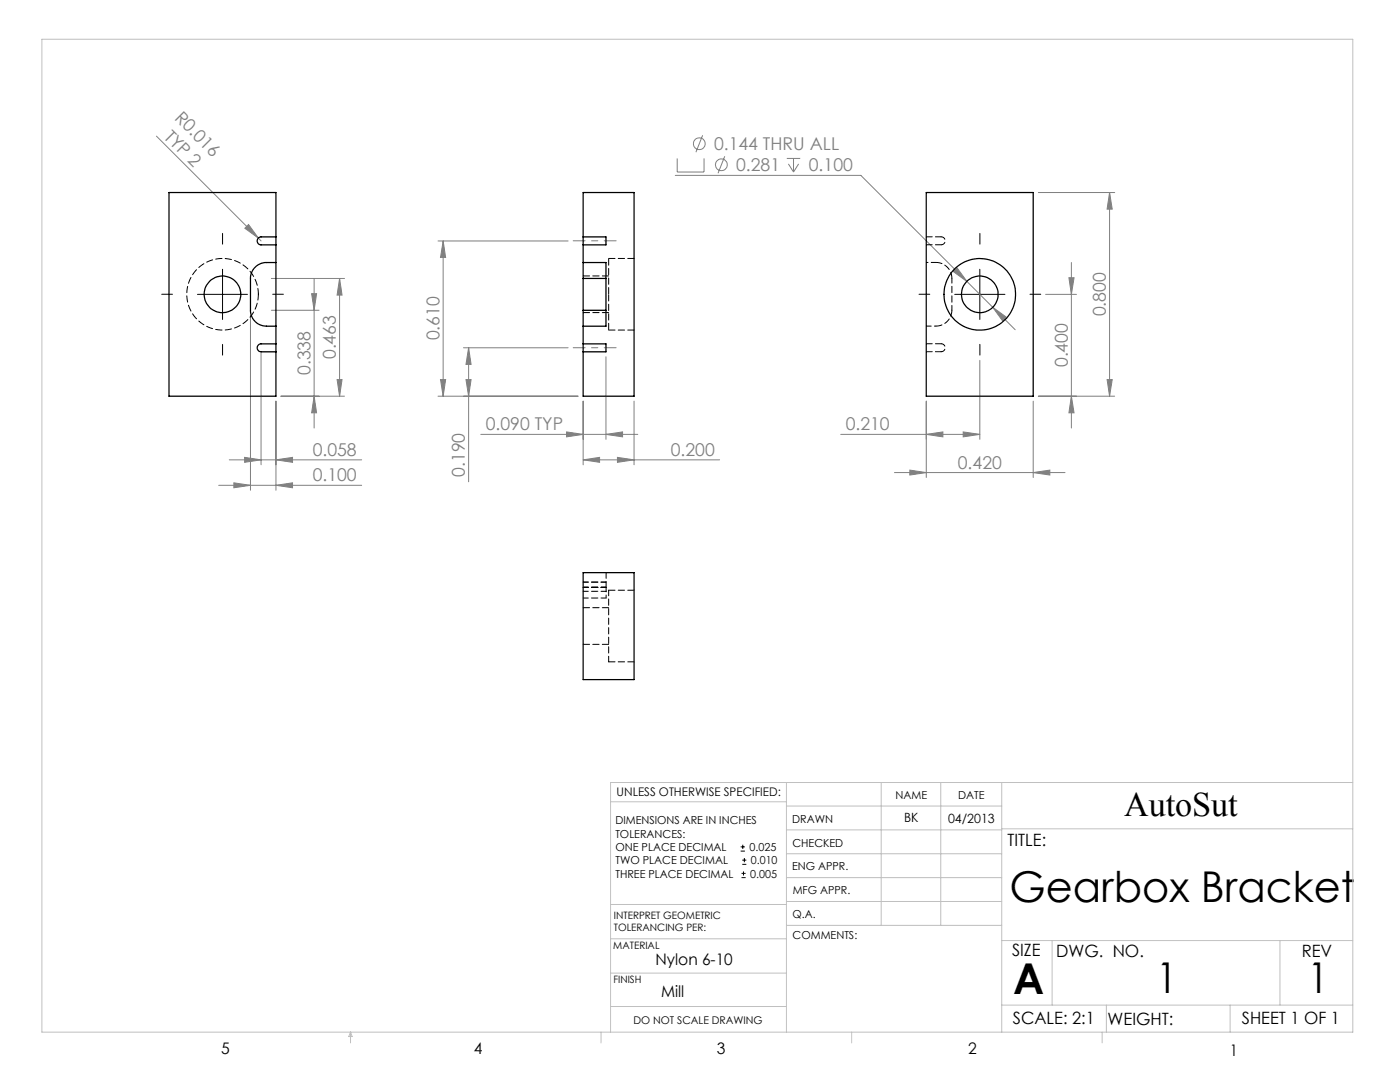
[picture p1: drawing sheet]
<svg xmlns="http://www.w3.org/2000/svg" width="279mm" height="216mm" viewBox="0 0 279 216" stroke-linecap="round" stroke-linejoin="round" font-family="sans-serif">
<g fill="none" stroke="#808080" stroke-width=".2">
<path d="M31.2 27.2l20.4 20.3M134.8 35h37l30.8 30.8M135.1 31.6v2.7h5.4v-2.7M140.2 27l-1.3 3.4M144.6 31.2l-1.3 3.4M157 31.6h2.7M157.3 32.7l1.1 1.6M158.4 31.6v2.7M159.4 32.7l-1 1.6M207.2 38.4h15.3M221.4 38.4l.6 3.3h-1.1zM221.4 38.4v40.7"/>
<path d="M48.9 45.5l.7-.7 2 2.7zM51.6 47.5l.5 .6M54.2 55.6h14.6M62.2 58.6h1l-.5 3.3zM62.7 55.6v29.8M67.8 55.6l.5 3.3h-1zM67.8 55.6v23.5M87.4 48.1h26M88.4 48.1v31M88.4 48.1l.5 3.3h-1zM190.3 54.2l.7-.8 2 2.8zM208.7 58.7h6.1"/>
<path d="M213.3 55.4h1l-.5 3.3zM213.8 52.4v33M50 62.9v34.9M52.1 70.4v22.3M54.2 61.9h9.5M56.1 79.1h12.7M62.7 79.1l.5 3.3h-1zM67.3 75.7h1l-.5 3.4zM87.4 79.1h28M87.9 75.7h1l-.5 3.4zM92.5 69.4h20.9M93 75.7h1l-.5 3.4z"/>
<path d="M93.5 69.4v26.7M93.5 69.4l.5 3.3h-1zM120.9 71.2v16.5M195.5 71.9v15.8M198.1 61.3l2.7 2-.7 .7zM207.2 79.1h15.3M213.8 79.1l.5 3.3h-1zM220.9 75.7h1.1l-.6 3.4zM43.6 96.8h28.6M45.8 91.8h26.4M46.7 96.3l3.3 .5-3.3 .5zM48.8 91.3l3.3 .5-3.3 .5z"/>
<path d="M55.1 91.8l3.3-.5v1zM55.1 96.8l3.3-.5v1zM55.1 80v17.8M96 86.7h31.3M113.1 86.2l3.3 .5-3.3 .5zM116.4 91.8l3.3-.5v1zM116.4 91.8h27.2M116.4 80v12.7M120.9 86.7l3.3-.5v1zM123.2 91.3l3.3 .5-3.3 .5zM126.5 80v12.7M167.8 86.7h27.7"/>
<path d="M178.5 94.3h34M181.6 93.8l3.3 .5-3.3 .5zM184.9 86.7l3.3-.5v1zM184.9 80v15.3M192.2 86.2l3.3 .5-3.3 .5zM206.2 94.3l3.3-.5v1zM206.2 80v15.3"/>
<circle cx="139.5" cy="28.7" r="1.18"/>
<circle cx="144" cy="32.9" r="1.18"/>
</g>
<g fill="none" stroke="#000" stroke-width=".2">
<path d="M39.4 58.7h10M44.4 53.7v10M190.5 58.7h10.1M195.5 53.7v10M147.8 169.8h.9M147.8 169h.9M148 175.1h.8M148 174.3h.8M148.1 172.5h.8M148.1 171.6h.8M148.2 168.6v.8M148.4 173.9v.8"/>
<path d="M148.6 171.2v.8"/>
</g>
<path d="M34.4 58.7h-2.1M44.4 48.7v-2.1M54.4 58.7h2.2M185.6 58.7h-2.2M195.6 48.7v-2.1M205.6 58.7h2.1M44.4 68.7v2.2M195.6 68.7v2.2" fill="none" stroke="#000" stroke-width=".2" stroke-dasharray="15.2 1.3 1.3 1.3"/>
<path d="M123 48h-8.6M123 69.4h-8.6" fill="none" stroke="#808080" stroke-width=".2" stroke-dasharray="15.2 1.3 1.3 1.3" stroke-dashoffset="12.9"/>
<g fill="none" stroke="#c0c0c0" stroke-width=".2">
<path d="M8.4 7.8h261.6v198.2h-261.6zM121.8 160h35.2M157 156.1v49.9M175.9 156.1v28.5M187.7 156.1v28.5M199.9 156.1v49.9M270 156.1h-148.2v49.9M157 170.4h42.9M157 165.6h42.9M157 160.8h42.9M157 175.1h42.9M157 179.9h42.9"/>
<path d="M199.9 165.4h70.1M121.8 194.2h35.2M121.8 187.3h35.2M121.8 180.5h35.2M157 184.6h42.9M199.9 187.7h70.1M210 187.7v12.9M255.4 187.7v12.9M70 206v2.1M70 206l.3 .8h-.7zM119.9 206v2.1M121.8 200.8h35.2"/>
<path d="M170 206v2.1M199.9 200.6h70.1M220 206v2.1M220.8 200.6v5.4M245.5 200.6v5.4"/>
</g>
<g fill="#808080">
<path d="M48.9 45.5l.7-.7 2 2.7z"/>
<path d="M55.1 91.8l3.3-.5v1zM48.8 91.3l3.3 .5-3.3 .5zM55.1 96.8l3.3-.5v1zM46.7 96.3l3.3 .5-3.3 .5z"/>
<path d="M184.9 86.7l3.3-.5v1zM192.2 86.2l3.3 .5-3.3 .5zM198.1 61.3l2 2.7 .7-.7zM190.3 54.2l2.7 2-2-2.8z"/>
<path d="M113.1 86.2l3.3 .5-3.3 .5zM120.9 86.7l3.3-.5v1zM116.4 91.8l3.3-.5v1zM123.2 91.3l3.3 .5-3.3 .5z"/>
<path d="M213.8 79.1l.5 3.3h-1zM213.3 55.4h1l-.5 3.3zM220.9 75.7h1.1l-.6 3.4zM221.4 38.4l.6 3.3h-1.1zM62.7 79.1l.5 3.3h-1zM62.2 58.6h1l-.5 3.3zM67.3 75.7h1l-.5 3.4zM67.8 55.6l.5 3.3h-1z"/>
<path d="M93 75.7h1l-.5 3.4zM93.5 69.4l.5 3.3h-1zM87.9 75.7h1l-.5 3.4zM88.4 48.1l.5 3.3h-1z"/>
<path d="M181.6 93.8l3.3 .5-3.3 .5zM206.2 94.3l3.3-.5v1z"/>
</g>
<g fill="none" stroke="#000" stroke-width=".25">
<path d="M33.7 38.4h21.4v40.7h-21.4zM184.9 38.4h21.3v40.7h-21.3zM55.1 52.4h-1.9a3.2 3.2 0 0 0-3.2 3.2v6.3a3.2 3.2 0 0 0 3.2 3.2h1.9M55.1 47.3h-3a.79 .79 0 0 0-.8 .8 .79 .79 0 0 0 .8 .8h3M116.4 52.4v3.2M116.4 47.3v1.6M116.4 47.3h4.5v1.6h-4.5M116.4 52.4h4.5v12.7h-4.5M116.4 47.3v-8.9h10.1v40.7h-10.1v-8.9M116.4 48.9v3.5M116.4 55.6v6.3M116.4 55.6h4.5"/>
<path d="M55.1 68.6h-3a.79 .79 0 0 0-.8 .8 .79 .79 0 0 0 .8 .8h3M116.4 61.9v3.2M116.4 68.6v1.6M116.4 68.6h4.5v1.6h-4.5M116.4 65.1v3.5M116.4 61.9h4.5M116.4 114.3h10.1v21.3h-10.1z"/>
<circle cx="44.4" cy="58.7" r="3.6"/>
<circle cx="195.5" cy="58.7" r="7.1"/>
<circle cx="195.5" cy="58.7" r="3.7"/>
</g>
<path d="M121.5 58.7v7.2M121.5 51.6v7.1" fill="none" stroke="#000" stroke-width=".2" stroke-dasharray="1.3 .6" stroke-dashoffset="-.1"/>
<path d="M121.5 55.1h-5.1M126.6 51.6h-5.1M186.8 52.4a3.2 3.2 0 0 1 3.2 3.1M116.4 62.4h5.1M121.5 65.9h5.1M190 61.9a3.2 3.2 0 0 1-3.2 3.2M126.6 117.8h-5.1M116.4 128.6h5.1M121.5 132.1h5.1M121.5 121.3h-5.1" fill="none" stroke="#000" stroke-width=".2" stroke-dasharray="1.3 .6"/>
<path d="M187.8 47.3a.79 .79 0 0 1 .8 .7 .79 .79 0 0 1-.8 .8M190 55.5v6.4M187.8 68.6a.79 .79 0 0 1 .8 .8 .79 .79 0 0 1-.8 .8M116.4 118h4.6M121 117.2h-4.6M121 119.3h-4.6M121 116.2h-4.6" fill="none" stroke="#000" stroke-width=".2" stroke-dasharray="1.3 .6" stroke-dashoffset=".3"/>
<path d="M121 118v-.8" fill="none" stroke="#000" stroke-width=".2" stroke-dasharray="1.3 .6" stroke-dashoffset=".4"/>
<path d="M51.6 58.7a7.1 7.1 0 0 1-10.6 6.3 7.1 7.1 0 0 1-.4-12.3 7.1 7.1 0 0 1 10.9 5.5l.1 .5M184.9 47.3h2.9M187.8 48.8h-2.9M184.9 68.6h2.9M187.8 70.2h-2.9M121 117.2v-3" fill="none" stroke="#000" stroke-width=".2" stroke-dasharray="1.3 .6" stroke-dashoffset=".1"/>
<path d="M121.5 117.8v14.3" fill="none" stroke="#000" stroke-width=".2" stroke-dasharray="1.3 .6" stroke-dashoffset=".2"/>
<path d="M121 119.3v-1.3" fill="none" stroke="#000" stroke-width=".2" stroke-dasharray="1.3 .6" stroke-dashoffset=".7"/>
<path d="M184.9 52.4h1.9M186.8 65.1h-1.9" fill="none" stroke="#000" stroke-width=".2" stroke-dasharray="1.3 .6" stroke-dashoffset="1"/>
<g font-size="8.5">
<text x="201.5" y="179.9">Gearbox Bracket</text>
<text x="202.2" y="198.3">A</text>
<text x="230.8" y="198.1">1</text>
<text x="260.9" y="198.1">1</text>
</g>
<text font-size="6.9" x="224.3" y="162.9">AutoSut</text>
<g font-size="3.5" fill="#808080">
<text x="34.7" y="23.7" transform="rotate(45 34.7 23.7)">R0.016</text>
<text x="32.6" y="27.5" transform="rotate(45 32.6 27.5)">TYP 2</text>
<text x="142.5" y="30">0.144 THRU ALL</text>
<text x="146.9" y="34.2">0.281</text>
<text x="161.4" y="34.2">0.100</text>
<text x="220.7" y="63.1" transform="rotate(-90 220.7 63.1)">0.800</text>
<text x="67" y="71.7" transform="rotate(-90 67 71.7)">0.463</text>
<text x="87.7" y="67.9" transform="rotate(-90 87.7 67.9)">0.610</text>
<text x="61.9" y="74.9" transform="rotate(-90 61.9 74.9)">0.338</text>
<text x="213.1" y="73.3" transform="rotate(-90 213.1 73.3)">0.400</text>
<text x="96.9" y="85.9">0.090 TYP</text>
<text x="168.8" y="85.9">0.210</text>
<text x="62.4" y="91">0.058</text>
<text x="92.8" y="95.2" transform="rotate(-90 92.8 95.2)">0.190</text>
<text x="133.9" y="91">0.200</text>
<text x="191.2" y="93.5">0.420</text>
<text x="62.4" y="96.1">0.100</text>
</g>
<g font-size="3.4">
<text x="201.1" y="168.8">TITLE:</text>
<text x="202" y="190.8">SIZE</text>
<text x="210.8" y="190.9">DWG. NO.</text>
<text x="259.8" y="191">REV</text>
<text x="202.1" y="204.4">SCALE: 2:1</text>
<text x="221" y="204.5">WEIGHT:</text>
<text x="247.8" y="204.4">SHEET 1 OF 1</text>
</g>
<g font-size="3.2">
<text x="130.8" y="192.5">Nylon 6-10</text>
<text x="131.9" y="198.9">Mill</text>
<text x="44.2" y="210.4">5</text>
<text x="94.6" y="210.3">4</text>
<text x="143.1" y="210.4">3</text>
<text x="193.2" y="210.3">2</text>
<text x="245.4" y="210.6">1</text>
</g>
<g font-size="2.5">
<text x="180.4" y="164.1">BK</text>
<text x="189.2" y="164.2">04/2013</text>
</g>
<text font-size="2.4" x="123.1" y="158.9">UNLESS OTHERWISE SPECIFIED:</text>
<g font-size="2.2">
<text x="178.7" y="159.4">NAME</text>
<text x="191.2" y="159.4">DATE</text>
<text x="122.8" y="164.5">DIMENSIONS ARE IN INCHES</text>
<text x="122.8" y="167.1">TOLERANCES:</text>
<text x="158.1" y="164.2">DRAWN</text>
<text x="122.8" y="172.4">TWO PLACE DECIMAL</text>
<text x="122.8" y="169.8">ONE PLACE DECIMAL</text>
<text x="149.6" y="169.8">0.025</text>
<text x="149.9" y="172.5">0.010</text>
<text x="158.1" y="173.7">ENG APPR.</text>
<text x="158.2" y="169.1">CHECKED</text>
<text x="122.8" y="175.1">THREE PLACE DECIMAL</text>
<text x="149.7" y="175.1">0.005</text>
<text x="158.2" y="178.4">MFG APPR.</text>
<text x="158.2" y="183.2">Q.A.</text>
<text x="158.2" y="187.4">COMMENTS:</text>
</g>
<text font-size="2.1" x="126.4" y="204.3">DO NOT SCALE DRAWING</text>
<g font-size="2">
<text x="122.5" y="183.3">INTERPRET GEOMETRIC</text>
<text x="122.5" y="185.9">TOLERANCING PER:</text>
<text x="122.4" y="189.4">MATERIAL</text>
<text x="122.4" y="196.2">FINISH</text>
</g>
</svg>
